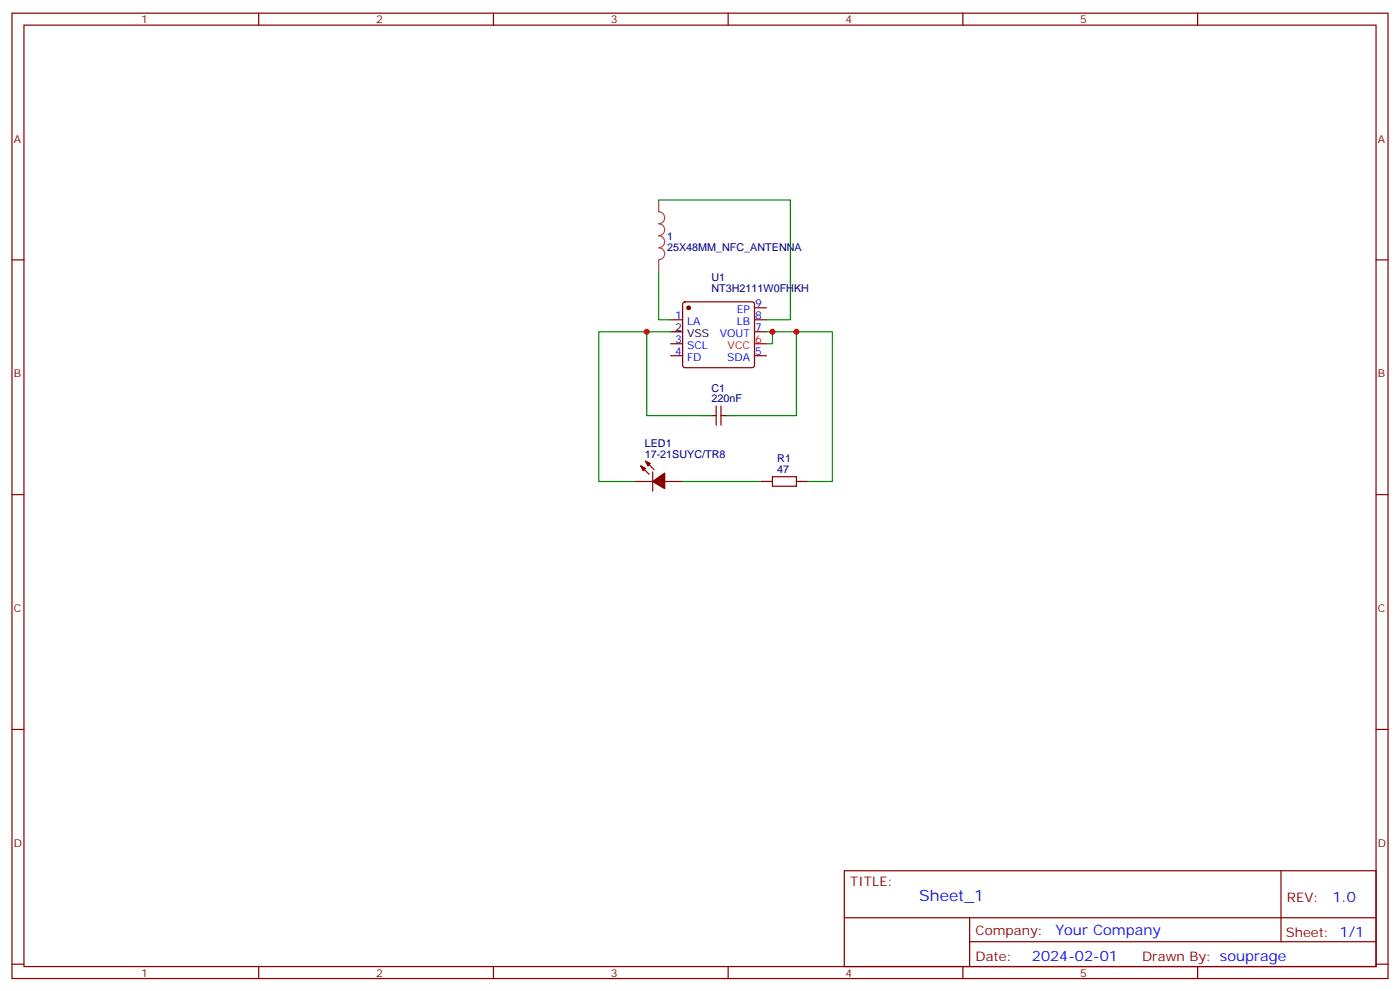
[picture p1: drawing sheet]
<svg xmlns="http://www.w3.org/2000/svg" width="412mm" height="292mm" viewBox="0 0 412 292" stroke-linecap="round" stroke-linejoin="round" font-family="sans-serif">
<g fill="none" stroke="#870000" stroke-width=".35">
<path d="M3.5 3.9h405.4v284.3h-405.4zM7.1 7.4h398.2v277.3h-398.2zM76.2 3.9v3.5M145.3 3.9v3.5M214.5 3.9v3.5M283.6 3.9v3.5M352.8 3.9v3.5M3.5 76.6h3.6M405.3 76.6h3.6M197.6 94.2h3.5M201.3 89.1l.5-.2h19.7l.5 .2 .2 .5v18l-.2 .5-.5 .2h-19.7l-.5-.2-.2-.5v-18zM222.2 90.7h3.6"/>
<path d="M222.2 94.2h3.6M222.2 97.7h3.6M197.6 104.8h3.5M197.6 101.2h3.5M211 119.6v5.6M212.4 119.6v5.6M222.2 104.8h3.6M188.7 137.2l2.5 2.5M190.1 135.8l2.5 2.5M192.3 139v5.6M209.9 122.4h1.1M212.4 122.4h1"/>
<path d="M3.5 145.7h3.6M187 141.8h5.3M195.8 141.8h5.3M227.5 140.4h7.1v2.8h-7.1zM405.3 145.7h3.6M3.5 214.8h3.6M405.3 214.8h3.6M248.7 256.5h156.6v28.2h-156.6zM377.3 256.5v20.9M248.7 270.3h156.5M285.6 277.4h119.6M285.6 270.3v14.1"/>
<path d="M3.5 284h3.6M76.2 284.7v3.5M145.3 284.7v3.5M214.5 284.7v3.5M283.6 284.7v3.5M352.8 284.7v3.5M405.3 284h3.6"/>
</g>
<g fill="#870000" stroke="#870000" stroke-width=".35">
<path d="M188.7 137.2l1.4 .7-.7 .7z"/>
<path d="M190.1 135.8l1.5 .7-.7 .7z"/>
<path d="M192.3 141.8l3.5-2.5v4.6z"/>
<circle cx="202.8" cy="90.7" r=".53"/>
</g>
<path d="M197.6 97.7h3.5M206.4 122.4h3.5M213.4 122.4h3.6M224 141.8h3.5M234.6 141.8h3.5" fill="none" stroke="#000" stroke-width=".35"/>
<path d="M222.2 101.2h3.6" fill="none" stroke="#f00" stroke-width=".35"/>
<path d="M194 58.9v3.5a1.76 1.76 0 0 1 1.8 1.8 1.76 1.76 0 0 1-1.8 1.7 1.76 1.76 0 0 1 1.8 1.8 1.76 1.76 0 0 1-1.8 1.7 1.76 1.76 0 0 1 1.8 1.8 1.76 1.76 0 0 1-1.8 1.8 1.76 1.76 0 0 1 1.8 1.7 1.76 1.76 0 0 1-1.8 1.8M194 76.6v3.5" fill="none" stroke="#a64a4a" stroke-width=".35"/>
<path d="M194 58.9h38.8v35.3h-7M190.5 97.7h-14.1v44.1h10.6M194 80.1v14.1h3.6M197.6 97.7h-7.1v24.7h15.9M225.8 97.7h8.8v24.7h-17.6M227.5 97.7v3.5h-1.7M234.6 97.7h10.6v44.1h-7.1M201.1 141.8h22.9" fill="none" stroke="#008700" stroke-width=".35"/>
<g fill="#c00">
<circle cx="227.5" cy="97.7" r=".88"/>
<circle cx="234.6" cy="97.7" r=".88"/>
<circle cx="190.5" cy="97.7" r=".88"/>
</g>
<text font-size="4.6" fill="#00f" x="270.8" y="265.5">Sheet_1</text>
<g font-size="4.2" fill="#00f">
<text x="392.5" y="265.7">1.0</text>
<text x="310.9" y="275.3">Your Company</text>
<text x="304" y="283.1">2024-02-01</text>
</g>
<g font-size="3.9" fill="#800">
<text x="250.5" y="261.1">TITLE:</text>
<text x="379.1" y="265.7">REV:</text>
<text x="287.4" y="275.3">Company:</text>
<text x="378.7" y="275.9">Sheet: 1/1</text>
<text x="287.4" y="282.9">Date:</text>
<text x="336.4" y="283">Drawn By: souprage</text>
</g>
<g font-size="3.2" fill="#800">
<text x="41.6" y="6.9">1</text>
<text x="110.8" y="6.9">2</text>
<text x="179.9" y="6.9">3</text>
<text x="249.1" y="6.9">4</text>
<text x="318.2" y="6.9">5</text>
<text x="4.1" y="42">A</text>
<text x="405.9" y="42">A</text>
<text x="4.1" y="111.1">B</text>
<text x="405.9" y="111.1">B</text>
<text x="4.1" y="180.3">C</text>
<text x="405.9" y="180.3">C</text>
<text x="4.1" y="249.4">D</text>
<text x="405.9" y="249.4">D</text>
<text x="41.6" y="287.7">1</text>
<text x="110.8" y="287.7">2</text>
<text x="179.9" y="287.7">3</text>
<text x="249.1" y="287.7">4</text>
<text x="318.2" y="287.7">5</text>
</g>
<g font-size="3.2" fill="#000080">
<text x="196.5" y="70.6">1</text>
<text x="196.5" y="73.8">25X48MM_NFC_ANTENNA</text>
<text x="209.6" y="82.7">U1</text>
<text x="209.6" y="85.9">NT3H2111W0FHKH</text>
<text x="209.6" y="118.5">220nF</text>
<text x="209.6" y="115.3">C1</text>
<text x="189.9" y="131.6">LED1</text>
<text x="189.9" y="134.8">17-21SUYC/TR8</text>
<text x="229" y="136.1">R1</text>
<text x="229" y="139.3">47</text>
</g>
<g font-size="3.2" fill="#00f">
<text x="198.9" y="93.8">1</text>
<text x="202.4" y="95.6">LA</text>
<text x="217" y="95.6">LB</text>
<text x="217" y="92.1">EP</text>
<text x="222.4" y="90.3">9</text>
<text x="222.4" y="93.8">8</text>
<text x="198.9" y="100.9">3</text>
<text x="212" y="99.1">VOUT</text>
<text x="222.4" y="97.4">7</text>
<text x="198.9" y="104.4">4</text>
<text x="202.4" y="106.2">FD</text>
<text x="202.4" y="102.7">SCL</text>
<text x="214.2" y="106.2">SDA</text>
<text x="222.4" y="104.4">5</text>
</g>
<g font-size="3.2">
<text x="198.9" y="97.4">2</text>
<text x="202.4" y="99.1">VSS</text>
</g>
<g font-size="3.2" fill="#f00">
<text x="222.4" y="100.9">6</text>
<text x="214.3" y="102.7">VCC</text>
</g>
</svg>
